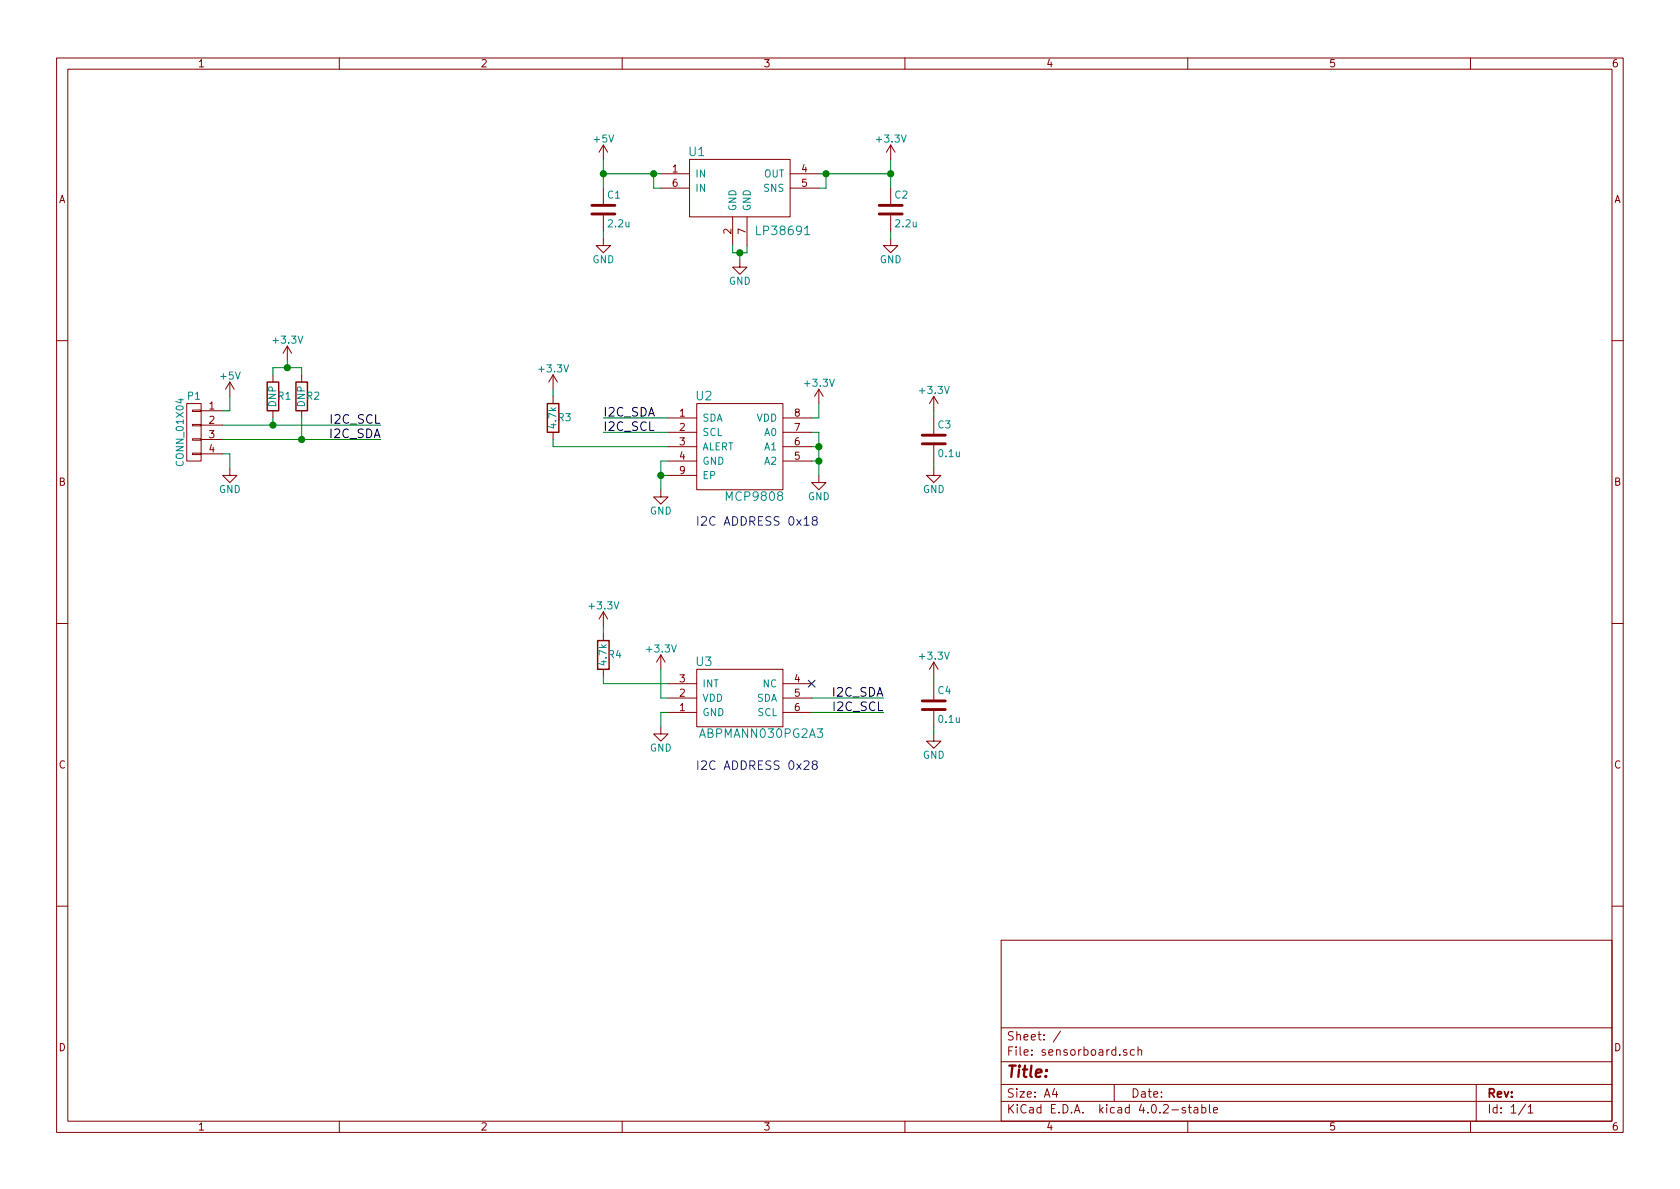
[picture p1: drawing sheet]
EESchema Schematic File Version 2
LIBS:power
LIBS:device
LIBS:transistors
LIBS:conn
LIBS:linear
LIBS:regul
LIBS:74xx
LIBS:cmos4000
LIBS:adc-dac
LIBS:memory
LIBS:xilinx
LIBS:microcontrollers
LIBS:dsp
LIBS:microchip
LIBS:analog_switches
LIBS:motorola
LIBS:texas
LIBS:intel
LIBS:audio
LIBS:interface
LIBS:digital-audio
LIBS:philips
LIBS:display
LIBS:cypress
LIBS:siliconi
LIBS:opto
LIBS:atmel
LIBS:contrib
LIBS:valves
LIBS:TEENSY_3.2
LIBS:mcp9808
LIBS:abpmann030pg2a3
LIBS:sensorboard-cache
EELAYER 25 0
EELAYER END
$Descr A4 11693 8268
encoding utf-8
Sheet 1 1
Title ""
Date ""
Rev ""
Comp ""
Comment1 ""
Comment2 ""
Comment3 ""
Comment4 ""
$EndDescr
$Comp
L LP38691 U1
U 1 1
P 5150 1300
F 0 "U1" H 4850 1550 60  0000 C CNN
F 1 "LP38691" H 5450 1000 60  0000 C CNN
F 2 "" H 5150 1300 60  0000 C CNN
F 3 "" H 5150 1300 60  0000 C CNN
	1    5150 1300
	1    0    0    -1  
$EndComp
$Comp
L CONN_01X04 P1
U 1 1
P 1350 3000
F 0 "P1" H 1350 3250 50  0000 C CNN
F 1 "CONN_01X04" V 1450 3000 50  0000 C CNN
F 2 "" H 1350 3000 50  0000 C CNN
F 3 "" H 1350 3000 50  0000 C CNN
	1    1350 3000
	-1   0    0    -1  
$EndComp
$Comp
L +5V #PWR1
U 1 1
P 1600 2750
F 0 "#PWR1" H 1600 2600 50  0001 C CNN
F 1 "+5V" H 1600 2890 50  0000 C CNN
F 2 "" H 1600 2750 50  0000 C CNN
F 3 "" H 1600 2750 50  0000 C CNN
	1    1600 2750
	1    0    0    -1  
$EndComp
$Comp
L GND #PWR2
U 1 1
P 1600 3250
F 0 "#PWR2" H 1600 3000 50  0001 C CNN
F 1 "GND" H 1600 3100 50  0000 C CNN
F 2 "" H 1600 3250 50  0000 C CNN
F 3 "" H 1600 3250 50  0000 C CNN
	1    1600 3250
	1    0    0    -1  
$EndComp
$Comp
L +5V #PWR5
U 1 1
P 4200 1100
F 0 "#PWR5" H 4200 950 50  0001 C CNN
F 1 "+5V" H 4200 1240 50  0000 C CNN
F 2 "" H 4200 1100 50  0000 C CNN
F 3 "" H 4200 1100 50  0000 C CNN
	1    4200 1100
	1    0    0    -1  
$EndComp
$Comp
L GND #PWR11
U 1 1
P 5150 1800
F 0 "#PWR11" H 5150 1550 50  0001 C CNN
F 1 "GND" H 5150 1650 50  0000 C CNN
F 2 "" H 5150 1800 50  0000 C CNN
F 3 "" H 5150 1800 50  0000 C CNN
	1    5150 1800
	1    0    0    -1  
$EndComp
$Comp
L C C1
U 1 1
P 4200 1450
F 0 "C1" H 4225 1550 50  0000 L CNN
F 1 "2.2u" H 4225 1350 50  0000 L CNN
F 2 "" H 4238 1300 50  0000 C CNN
F 3 "" H 4200 1450 50  0000 C CNN
	1    4200 1450
	1    0    0    -1  
$EndComp
$Comp
L C C2
U 1 1
P 6200 1450
F 0 "C2" H 6225 1550 50  0000 L CNN
F 1 "2.2u" H 6225 1350 50  0000 L CNN
F 2 "" H 6238 1300 50  0000 C CNN
F 3 "" H 6200 1450 50  0000 C CNN
	1    6200 1450
	1    0    0    -1  
$EndComp
Wire Wire Line
	1550 2850 1600 2850
Wire Wire Line
	1600 2850 1600 2750
Wire Wire Line
	1550 3150 1600 3150
Wire Wire Line
	1600 3150 1600 3250
Wire Wire Line
	4200 1200 4600 1200
Wire Wire Line
	4200 1100 4200 1300
Connection ~ 4200 1200
$Comp
L GND #PWR6
U 1 1
P 4200 1650
F 0 "#PWR6" H 4200 1400 50  0001 C CNN
F 1 "GND" H 4200 1500 50  0000 C CNN
F 2 "" H 4200 1650 50  0000 C CNN
F 3 "" H 4200 1650 50  0000 C CNN
	1    4200 1650
	1    0    0    -1  
$EndComp
Wire Wire Line
	4200 1650 4200 1600
Wire Wire Line
	4600 1300 4550 1300
Wire Wire Line
	4550 1300 4550 1200
Connection ~ 4550 1200
Wire Wire Line
	5700 1200 6200 1200
Wire Wire Line
	6200 1100 6200 1300
Wire Wire Line
	5700 1300 5750 1300
Wire Wire Line
	5750 1300 5750 1200
Connection ~ 5750 1200
$Comp
L GND #PWR15
U 1 1
P 6200 1650
F 0 "#PWR15" H 6200 1400 50  0001 C CNN
F 1 "GND" H 6200 1500 50  0000 C CNN
F 2 "" H 6200 1650 50  0000 C CNN
F 3 "" H 6200 1650 50  0000 C CNN
	1    6200 1650
	1    0    0    -1  
$EndComp
Wire Wire Line
	6200 1650 6200 1600
$Comp
L +3.3V #PWR14
U 1 1
P 6200 1100
F 0 "#PWR14" H 6200 950 50  0001 C CNN
F 1 "+3.3V" H 6200 1240 50  0000 C CNN
F 2 "" H 6200 1100 50  0000 C CNN
F 3 "" H 6200 1100 50  0000 C CNN
	1    6200 1100
	1    0    0    -1  
$EndComp
Connection ~ 6200 1200
Wire Wire Line
	5100 1700 5100 1750
Wire Wire Line
	5100 1750 5200 1750
Wire Wire Line
	5200 1750 5200 1700
Wire Wire Line
	5150 1800 5150 1750
Connection ~ 5150 1750
Text Label 2650 2950 2    60   ~ 0
I2C_SCL
Wire Wire Line
	1550 2950 2650 2950
Text Label 2650 3050 2    60   ~ 0
I2C_SDA
Wire Wire Line
	1550 3050 2650 3050
$Comp
L +3.3V #PWR12
U 1 1
P 5700 2800
F 0 "#PWR12" H 5700 2650 50  0001 C CNN
F 1 "+3.3V" H 5700 2940 50  0000 C CNN
F 2 "" H 5700 2800 50  0000 C CNN
F 3 "" H 5700 2800 50  0000 C CNN
	1    5700 2800
	1    0    0    -1  
$EndComp
$Comp
L GND #PWR13
U 1 1
P 5700 3300
F 0 "#PWR13" H 5700 3050 50  0001 C CNN
F 1 "GND" H 5700 3150 50  0000 C CNN
F 2 "" H 5700 3300 50  0000 C CNN
F 3 "" H 5700 3300 50  0000 C CNN
	1    5700 3300
	1    0    0    -1  
$EndComp
$Comp
L GND #PWR8
U 1 1
P 4600 3400
F 0 "#PWR8" H 4600 3150 50  0001 C CNN
F 1 "GND" H 4600 3250 50  0000 C CNN
F 2 "" H 4600 3400 50  0000 C CNN
F 3 "" H 4600 3400 50  0000 C CNN
	1    4600 3400
	1    0    0    -1  
$EndComp
Wire Wire Line
	5650 3000 5700 3000
Wire Wire Line
	5700 3000 5700 3300
Wire Wire Line
	5650 3100 5700 3100
Connection ~ 5700 3100
Wire Wire Line
	5650 3200 5700 3200
Connection ~ 5700 3200
Wire Wire Line
	5650 2900 5700 2900
Wire Wire Line
	5700 2900 5700 2800
Text Label 4200 3000 0    60   ~ 0
I2C_SCL
Text Label 4200 2900 0    60   ~ 0
I2C_SDA
Wire Wire Line
	4200 2900 4650 2900
Wire Wire Line
	4200 3000 4650 3000
$Comp
L C C3
U 1 1
P 6500 3050
F 0 "C3" H 6525 3150 50  0000 L CNN
F 1 "0.1u" H 6525 2950 50  0000 L CNN
F 2 "" H 6538 2900 50  0000 C CNN
F 3 "" H 6500 3050 50  0000 C CNN
	1    6500 3050
	1    0    0    -1  
$EndComp
$Comp
L GND #PWR17
U 1 1
P 6500 3250
F 0 "#PWR17" H 6500 3000 50  0001 C CNN
F 1 "GND" H 6500 3100 50  0000 C CNN
F 2 "" H 6500 3250 50  0000 C CNN
F 3 "" H 6500 3250 50  0000 C CNN
	1    6500 3250
	1    0    0    -1  
$EndComp
$Comp
L +3.3V #PWR16
U 1 1
P 6500 2850
F 0 "#PWR16" H 6500 2700 50  0001 C CNN
F 1 "+3.3V" H 6500 2990 50  0000 C CNN
F 2 "" H 6500 2850 50  0000 C CNN
F 3 "" H 6500 2850 50  0000 C CNN
	1    6500 2850
	1    0    0    -1  
$EndComp
Wire Wire Line
	6500 3200 6500 3250
Wire Wire Line
	6500 2850 6500 2900
$Comp
L R R1
U 1 1
P 1900 2750
F 0 "R1" H 1980 2750 50  0000 C CNN
F 1 "DNP" V 1900 2750 50  0000 C CNN
F 2 "" V 1830 2750 50  0000 C CNN
F 3 "" H 1900 2750 50  0000 C CNN
	1    1900 2750
	1    0    0    -1  
$EndComp
$Comp
L R R2
U 1 1
P 2100 2750
F 0 "R2" H 2180 2750 50  0000 C CNN
F 1 "DNP" V 2100 2750 50  0000 C CNN
F 2 "" V 2030 2750 50  0000 C CNN
F 3 "" H 2100 2750 50  0000 C CNN
	1    2100 2750
	1    0    0    -1  
$EndComp
$Comp
L +3.3V #PWR3
U 1 1
P 2000 2500
F 0 "#PWR3" H 2000 2350 50  0001 C CNN
F 1 "+3.3V" H 2000 2640 50  0000 C CNN
F 2 "" H 2000 2500 50  0000 C CNN
F 3 "" H 2000 2500 50  0000 C CNN
	1    2000 2500
	1    0    0    -1  
$EndComp
Wire Wire Line
	1900 2600 1900 2550
Wire Wire Line
	1900 2550 2100 2550
Wire Wire Line
	2100 2550 2100 2600
Wire Wire Line
	2000 2500 2000 2550
Connection ~ 2000 2550
Wire Wire Line
	1900 2900 1900 2950
Connection ~ 1900 2950
Wire Wire Line
	2100 2900 2100 3050
Connection ~ 2100 3050
$Comp
L R R3
U 1 1
P 3850 2900
F 0 "R3" H 3930 2900 50  0000 C CNN
F 1 "4.7k" V 3850 2900 50  0000 C CNN
F 2 "" V 3780 2900 50  0000 C CNN
F 3 "" H 3850 2900 50  0000 C CNN
	1    3850 2900
	1    0    0    -1  
$EndComp
$Comp
L +3.3V #PWR4
U 1 1
P 3850 2700
F 0 "#PWR4" H 3850 2550 50  0001 C CNN
F 1 "+3.3V" H 3850 2840 50  0000 C CNN
F 2 "" H 3850 2700 50  0000 C CNN
F 3 "" H 3850 2700 50  0000 C CNN
	1    3850 2700
	1    0    0    -1  
$EndComp
Wire Wire Line
	4650 3100 3850 3100
Wire Wire Line
	3850 3100 3850 3050
Wire Wire Line
	3850 2750 3850 2700
Text Notes 5700 3650 2    60   ~ 0
I2C ADDRESS 0x18
$Comp
L MCP9808 U2
U 1 1
P 5150 3050
F 0 "U2" H 4900 3350 60  0000 C CNN
F 1 "MCP9808" H 5250 2650 60  0000 C CNN
F 2 "" H 5150 3050 60  0000 C CNN
F 3 "" H 5150 3050 60  0000 C CNN
	1    5150 3050
	1    0    0    -1  
$EndComp
Wire Wire Line
	4650 3200 4600 3200
Wire Wire Line
	4600 3200 4600 3400
Wire Wire Line
	4650 3300 4600 3300
Connection ~ 4600 3300
$Comp
L ABPMANN030PG2A3 U3
U 1 1
P 5150 4850
F 0 "U3" H 4900 5100 60  0000 C CNN
F 1 "ABPMANN030PG2A3" H 5300 4600 60  0000 C CNN
F 2 "" H 5150 4850 60  0000 C CNN
F 3 "" H 5150 4850 60  0000 C CNN
	1    5150 4850
	1    0    0    -1  
$EndComp
$Comp
L GND #PWR10
U 1 1
P 4600 5050
F 0 "#PWR10" H 4600 4800 50  0001 C CNN
F 1 "GND" H 4600 4900 50  0000 C CNN
F 2 "" H 4600 5050 50  0000 C CNN
F 3 "" H 4600 5050 50  0000 C CNN
	1    4600 5050
	1    0    0    -1  
$EndComp
$Comp
L +3.3V #PWR9
U 1 1
P 4600 4650
F 0 "#PWR9" H 4600 4500 50  0001 C CNN
F 1 "+3.3V" H 4600 4790 50  0000 C CNN
F 2 "" H 4600 4650 50  0000 C CNN
F 3 "" H 4600 4650 50  0000 C CNN
	1    4600 4650
	1    0    0    -1  
$EndComp
Wire Wire Line
	4650 4850 4600 4850
Wire Wire Line
	4600 4850 4600 4650
Wire Wire Line
	4650 4950 4600 4950
Wire Wire Line
	4600 4950 4600 5050
Text Label 6150 4950 2    60   ~ 0
I2C_SCL
Text Label 6150 4850 2    60   ~ 0
I2C_SDA
Wire Wire Line
	5650 4850 6150 4850
Wire Wire Line
	5650 4950 6150 4950
NoConn ~ 5650 4750
Text Notes 5700 5350 2    60   ~ 0
I2C ADDRESS 0x28
$Comp
L R R4
U 1 1
P 4200 4550
F 0 "R4" H 4280 4550 50  0000 C CNN
F 1 "4.7k" V 4200 4550 50  0000 C CNN
F 2 "" V 4130 4550 50  0000 C CNN
F 3 "" H 4200 4550 50  0000 C CNN
	1    4200 4550
	1    0    0    -1  
$EndComp
Wire Wire Line
	4650 4750 4200 4750
Wire Wire Line
	4200 4750 4200 4700
$Comp
L +3.3V #PWR7
U 1 1
P 4200 4350
F 0 "#PWR7" H 4200 4200 50  0001 C CNN
F 1 "+3.3V" H 4200 4490 50  0000 C CNN
F 2 "" H 4200 4350 50  0000 C CNN
F 3 "" H 4200 4350 50  0000 C CNN
	1    4200 4350
	1    0    0    -1  
$EndComp
Wire Wire Line
	4200 4350 4200 4400
$Comp
L C C4
U 1 1
P 6500 4900
F 0 "C4" H 6525 5000 50  0000 L CNN
F 1 "0.1u" H 6525 4800 50  0000 L CNN
F 2 "" H 6538 4750 50  0000 C CNN
F 3 "" H 6500 4900 50  0000 C CNN
	1    6500 4900
	1    0    0    -1  
$EndComp
$Comp
L GND #PWR19
U 1 1
P 6500 5100
F 0 "#PWR19" H 6500 4850 50  0001 C CNN
F 1 "GND" H 6500 4950 50  0000 C CNN
F 2 "" H 6500 5100 50  0000 C CNN
F 3 "" H 6500 5100 50  0000 C CNN
	1    6500 5100
	1    0    0    -1  
$EndComp
$Comp
L +3.3V #PWR18
U 1 1
P 6500 4700
F 0 "#PWR18" H 6500 4550 50  0001 C CNN
F 1 "+3.3V" H 6500 4840 50  0000 C CNN
F 2 "" H 6500 4700 50  0000 C CNN
F 3 "" H 6500 4700 50  0000 C CNN
	1    6500 4700
	1    0    0    -1  
$EndComp
Wire Wire Line
	6500 5050 6500 5100
Wire Wire Line
	6500 4700 6500 4750
$EndSCHEMATC
